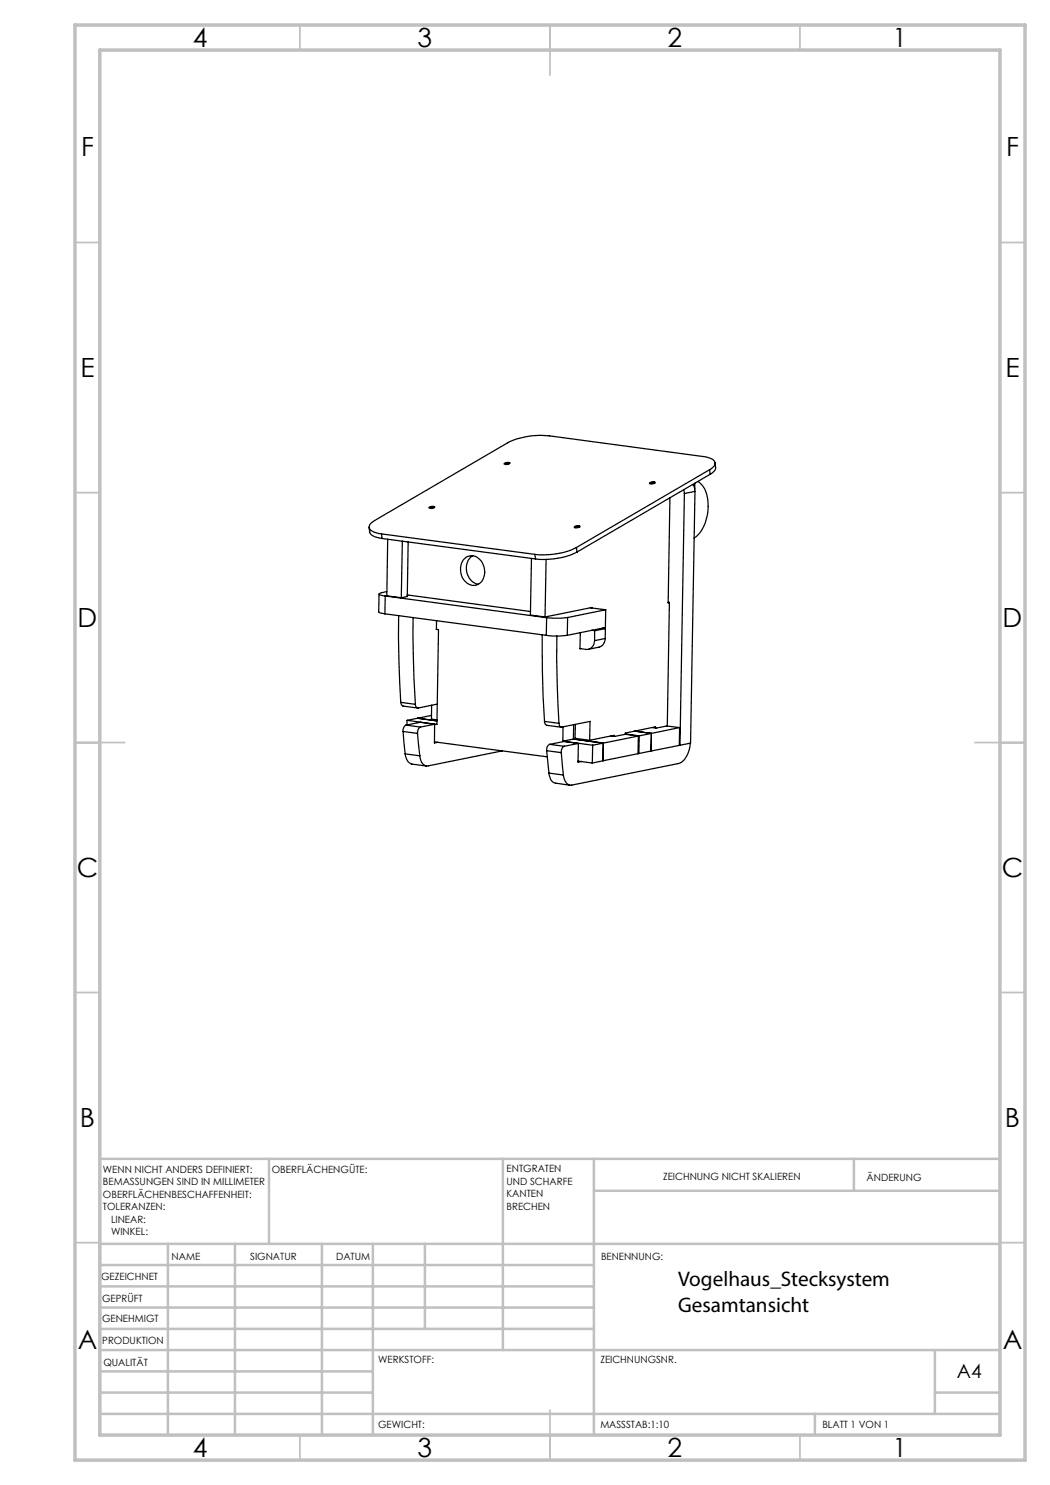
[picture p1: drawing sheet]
<svg xmlns="http://www.w3.org/2000/svg" width="210mm" height="297mm" viewBox="0 0 210 297" stroke-linecap="round" stroke-linejoin="round" font-family="sans-serif">
<g fill="none" stroke="#000" stroke-width=".25">
<path d="M100.8 92.7a1 1 0 0 1 1.2-.1 1.02 1.02 0 0 1-1.2 .1zM101.1 92.7l.6-.1-.3 .2zM129.9 96.6a.95 .95 0 0 1 1.2 0h-.1a.95 .95 0 0 1-1.1 0zM130.2 96.6a.24 .24 0 0 1 .3-.2 .24 .24 0 0 1 .2 .2zM134 99.6l-.4 21 .3-.1M136.7 98l.2 .7M136.9 98.7l-.9 50.3M138.6 96.9l.3 .6 .1 .8M139 96.7v1.1M139 98.3l-.9 50.3-2.1 .4M139 98.3l-2.1 .4M139.6 96.3a4.9 4.9 0 0 1 2 4.4 8 8 0 0 1-2.8 6.9"/>
<path d="M141.9 93.9l.4-.2a1.09 1.09 0 0 0 .7-1.2 1.09 1.09 0 0 0-1-.9l-.9-.2-31.2-4.2a15.3 15.3 0 0 0-8.3 1.3l-27 15.8a1.01 1.01 0 0 0-.8 1 1.01 1.01 0 0 0 .7 1l1.8 .5M141.9 93.9l-26.6 15.6M141.9 93.9l.1 1M142 94.9l-26.6 15.5M143 92.6a1.58 1.58 0 0 1-.1 1.6l-.9 .7M73.8 105.5l.1 .9a1.95 1.95 0 0 0 2 1.2l.5 .1M75.8 118.8l-.1 3.5 .4 .3 .9 .2M76.3 106.8l30.7 4.1M76.3 106.8l.1 .9M76.4 107.7l30.7 4.1M77 119.2l32.3 4.3M77 119.2v3.6"/>
<path d="M77.4 118.3l-1.3 .3-.3 .2 .3 .2 .9 .2M77.5 107.8l-.1 11.4 2.9 .4M80.5 108.2l-.2 11.4M81.6 119h-.1l24.6 3.3M81.6 108.4l-.1 10.9-1.2 .3M85.8 101.5a1.05 1.05 0 0 1 1.2-.1 1.02 1.02 0 0 1-1.2 .1zM86.1 101.5a.26 .26 0 0 1 .3-.2 .26 .26 0 0 1 .2 .2zM93 111.7a2.32 2.32 0 0 1 3.7 1.4 2.82 2.82 0 0 1-1.8 4 3.2 3.2 0 0 1-2.4-4.8zM94.5 111.2a3.2 3.2 0 0 0-1.2 3.1 3.2 3.2 0 0 0 2.4 2.5M106.3 111.7l-.2 11.3 2.9 .4M107 110.9l.1 .9M109.2 111.9l-.2 11.5"/>
<path d="M114.9 105.3a.95 .95 0 0 1 1.1 0v.1a.95 .95 0 0 1-1.2 0zM115.1 105.4l.1-.1a.26 .26 0 0 1 .3-.1 .26 .26 0 0 1 .2 .2zM115.3 109.5a15.5 15.5 0 0 1-8.3 1.4M115.3 109.5l.1 .9M115.4 110.4a15.4 15.4 0 0 1-8.3 1.4M77 122.8l32.3 4.3M79.7 123.1a232.3 232.3 0 0 0 .5 17.4M82.6 123.5a232 232 0 0 0 .5 17.4M87.3 125.9h.4l-.3 19-6-.8M87.3 124.1v1.8h.1M108.4 127a230.7 230.7 0 0 0 .5 17.3M109.3 127.1l1.3 .1 2.9-.1"/>
<path d="M109.3 123.5v3.6M111.4 127.2a231.8 231.8 0 0 0 .4 17.5M113.5 123.5l-1.5 .1-2.7-.1M113.5 123.5v3.6M116.1 126.5l-.1 3.2h.1M118.1 121.6l3 .4M118.4 126l.5 .1M118.4 121.6v-.1l-9.4 1.9M118.9 128.1a1.69 1.69 0 0 1-1.6 1.8l-1.3-.2M118.9 126.1v2M120.5 125.6l.6 .1M121 127.7l-.1 .7-.6 .8-2.6 .7"/>
<path d="M121 127.7l-2.1 .4M121.1 125.7l-2.2 .4M121.1 125.7l-.1 2M121.1 122l-7.6 1.5M121.1 122v3.5l-7.6 1.6M133.6 120.4l.3 .1-.4 24.7M80.2 140.5l.1 .4 .3 .3 2.9 .4M80.2 140.5l2.9 .4M80.6 146.3l.4 4.5M80.6 146.3l2.9 .4M81 150.8l.4 1.2 .7 .7 3.2 .5M81 150.8l3 .4"/>
<path d="M81.2 145a1.22 1.22 0 0 0-.6 1.3M81.2 145l2.9 .4M81.4 144.1v.9M83.5 146.7l.5 4.5M83.5 143.6l-2.1 .5M83.5 143.6l3.9 .6M84.1 145.4a1.22 1.22 0 0 0-.6 1.3M86.3 143.1l-2.8 .5M86.3 141v2.8l1.1 .2M86.9 148.4l22.6 3M86.9 144.8l-2.9-.3-2.8 .5M86.9 144.8l-2.8 .6"/>
<path d="M86.9 144.8v3.8l.7-.2M87.5 140.8l-3.9 .8a.62 .62 0 0 1-.5-.7M100.5 150.2l-14.8 3a1.72 1.72 0 0 1-1.7-2M108.9 144.3l.1 .5 .3 .2 3 .4M108.9 144.3l2.9 .4M109.3 150.1l.5 4.5M109.3 150.1l3 .4M109.8 154.6l.2 .9a1.4 1.4 0 0 0 1.1 1.1l2.9 .5M109.8 154.6l2.9 .4M109.9 148.9a1.22 1.22 0 0 0-.6 1.2M109.9 148.9l3 .4M111.8 144.7a.58 .58 0 0 0 .6 .7l5.6-1.1-.1 3.8"/>
<path d="M112.3 150.5l.4 4.5M112.6 148.2l5.9 .8M112.6 145.4v2.8M112.9 149.3a1.22 1.22 0 0 0-.6 1.2M114.7 147.8l6 .8-.1 3.5M114.7 147.8l-2.1 .4M114.7 145v2.8M115.1 144.9l-.1 2.8 2.9 .4M115.6 152.2l2.9 .4M115.7 148.7l-2.8 .6M115.7 148.7l-.1 3.7 .7-.1M115.7 148.7l-2.9-.4-2.9 .6"/>
<path d="M118.5 149v3.6M120.6 152.1l-2.1 .5M122.2 147.2l.8 .1 2.1-.4 2.6 .3M122.8 147.2v-.1l-4.9 1M125.1 146.8l2.7 .4M126.9 146.2l3.4 .5-.1 3.5M127.6 150.7h.2M127.7 147.2l-9.2 1.8M127.7 147.2l-.1 3.5-7 1.4M127.8 147.2v3.5M130.2 150.2l-2.4 .5M130.5 145.5l.7 .1 2.1-.4 2.6 .3"/>
<path d="M131.1 145.6v-.2l-6 1.2v.3M135.9 149h.1M135.9 145.5l-8.1 1.7M135.9 145.5v3.6l-5.7 1.1M138 148.7a4.7 4.7 0 0 1-2 3.9l-21.6 4.4a1.56 1.56 0 0 1-1.7-1.5v-.5"/>
</g>
<g fill="none" stroke="#c0c0c0" stroke-width=".35">
<path d="M60 5v5M110 5v10M160 5v5M15 48.5h5M200 48.5h5M15 98.5h5M200 98.5h5M15 148.5h10M195 148.5h10M15 198.5h5M200 198.5h5M15 248.5h5"/>
<path d="M200 248.5h5M60 287v5M110 282v10M160 287v5"/>
</g>
<g fill="none" stroke="#c0c0c0" stroke-width=".5">
<path d="M53.8 231.8v17M100.6 231.8v38.2M118.8 231.8v55.2M118.8 238.2h81.2M170.8 231.8v6.4M200 231.8h-180v55.2M20 248.8h180M20 257.3h98.8M20 253h98.8M33.6 248.8v38.2M47 248.8v38.2M64.4 248.8v38.2"/>
<path d="M74.6 248.8v38.2M85 248.8v17M20 265.8h98.8M20 261.5h98.8M20 278.5h54.6M20 274.3h54.6M20 270h180M187 278.5h13M187 270v12.8M20 282.8h180M163 282.8v4.2"/>
</g>
<path d="M15 5h190v287h-190zM20 10h180v277h-180z" fill="none" stroke="#c0c0c0" stroke-width=".7"/>
<g font-size="5.3">
<text x="38.5" y="9.5">4</text>
<text x="83.5" y="9.5">3</text>
<text x="133.5" y="9.5">2</text>
<text x="178.5" y="9.5">1</text>
<text x="16.2" y="31.2">F</text>
<text x="201.2" y="31.2">F</text>
<text x="16.1" y="75.5">E</text>
<text x="201.1" y="75.5">E</text>
<text x="15.5" y="125.5">D</text>
<text x="200.5" y="125.5">D</text>
<text x="15.4" y="175.5">C</text>
<text x="200.3" y="175.5">C</text>
<text x="16" y="225.5">B</text>
<text x="201" y="225.5">B</text>
<text x="15.5" y="269.7">A</text>
<text x="200.5" y="269.7">A</text>
<text x="38.5" y="291.5">4</text>
<text x="83.5" y="291.5">3</text>
<text x="133.5" y="291.5">2</text>
<text x="178.5" y="291.5">1</text>
</g>
<g font-size="4.2">
<text x="135.6" y="257.3">Vogelhaus_Stecksystem</text>
<text x="135.6" y="262.4">Gesamtansicht</text>
</g>
<text font-size="3.9" x="191.4" y="275.6">A4</text>
<g font-size="2">
<text x="20.6" y="234.6">WENN NICHT ANDERS DEFINIERT:</text>
<text x="20.6" y="237.1">BEMASSUNGEN SIND IN MILLIMETER</text>
<text x="20.6" y="239.6">OBERFLÄCHENBESCHAFFENHEIT:</text>
<text x="54.4" y="234.6">OBERFLÄCHENGÜTE:</text>
<text x="101.3" y="234.5">ENTGRATEN</text>
<text x="101.3" y="237">UND SCHARFE</text>
<text x="101.3" y="239.5">KANTEN</text>
<text x="132.6" y="236">ZEICHNUNG NICHT SKALIEREN</text>
<text x="173.3" y="236.2">ÄNDERUNG</text>
<text x="20.6" y="242.1">TOLERANZEN:</text>
<text x="22.2" y="244.6">LINEAR:</text>
<text x="101.3" y="242">BRECHEN</text>
<text x="22.2" y="247.1">WINKEL:</text>
<text x="34.3" y="252">NAME</text>
<text x="50" y="251.9">SIGNATUR</text>
<text x="67.2" y="251.9">DATUM</text>
<text x="120.2" y="251.9">BENENNUNG:</text>
<text x="20.2" y="256.1">GEZEICHNET</text>
<text x="20.4" y="260.3">GEPRÜFT</text>
<text x="20.4" y="264.4">GENEHMIGT</text>
<text x="20.5" y="268.8">PRODUKTION</text>
<text x="20.7" y="273.1">QUALITÄT</text>
<text x="75.6" y="272.5">WERKSTOFF:</text>
<text x="120.1" y="272.5">ZEICHNUNGSNR.</text>
<text x="75.6" y="285.5">GEWICHT:</text>
<text x="120.1" y="285.6">MASSSTAB:1:10</text>
<text x="164.5" y="285.6">BLATT 1 VON 1</text>
</g>
</svg>
